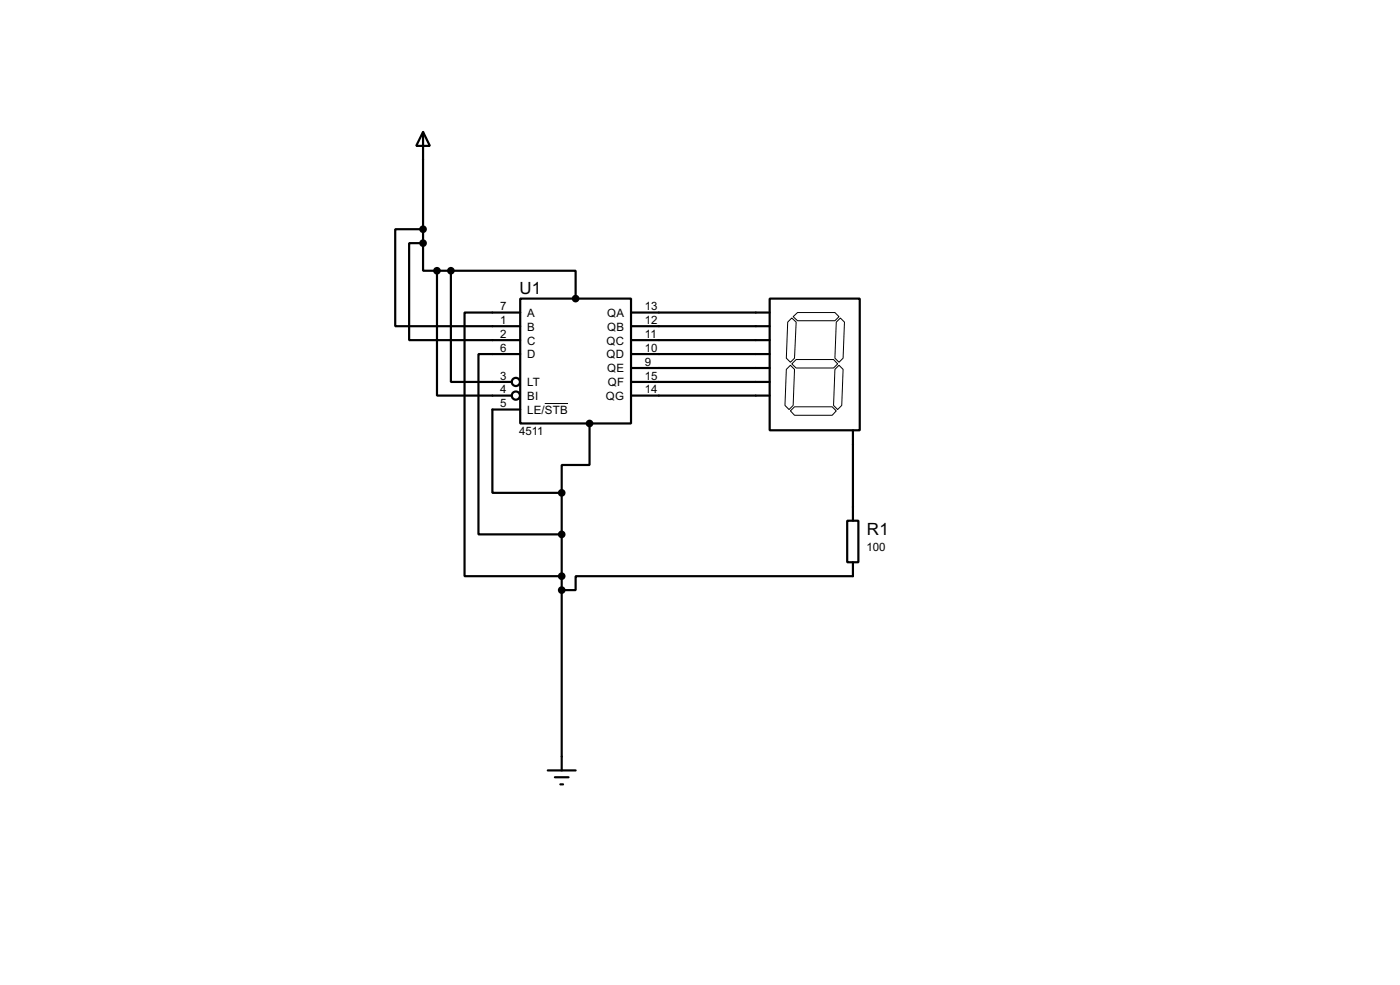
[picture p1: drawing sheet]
<svg xmlns="http://www.w3.org/2000/svg" width="256mm" height="180mm" viewBox="0 0 256 180" stroke-linecap="round" stroke-linejoin="round" font-family="sans-serif">
<g fill="none" stroke="#000" stroke-width=".4">
<path d="M77.5 24.2l1.3 2.5h-2.5zM77.5 24.2v20.3M77.5 44.5h-2.5v17.8h20.3M77.5 42h-5.1v17.7h22.9M77.5 44.5v5.1h2.6M80.1 49.6v22.8h13.7M80.1 49.6h2.5M82.6 49.6v20.3h11.2M82.6 49.6h22.9v5.1M95.3 54.7h20.3v22.8h-20.3zM95.3 57.2h-10.2v48.3h17.8M115.6 57.2h25.4"/>
<path d="M115.6 59.7h25.4M141 54.7h16.5v24.1h-16.5zM95.3 75h-5.1v15.2h12.7M95.3 64.8h-7.6v33h15.2M108 77.5v7.6h-5.1v5.1M115.6 62.3h25.4M115.6 64.8h25.4M115.6 67.4h25.4M115.6 69.9h25.4M115.6 72.4h25.4M156.3 78.8v16.5M102.9 90.2v50.8"/>
<path d="M155.2 95.3h2.1v7.6h-2.1zM156.3 102.9v2.6h-50.8v2.5h-2.6M100.4 141h5.1M101.7 142.3h2.5M102.7 143.6h.5"/>
<circle cx="94.5" cy="72.4" r=".75"/>
<circle cx="94.5" cy="69.9" r=".75"/>
</g>
<path d="M144.3 59l.8-.8 .8 .8-.3 6.6-.8 .7-.7-.7zM145.3 58l.8-.8h6.9l.7 .8-.7 .7h-6.9zM153.2 59l.8-.8 .7 .8-.2 6.6-.8 .7-.7-.7zM99.8 73.9h4.3M144.1 67.6l.7-.7 .8 .7-.3 6.6-.7 .8-.8-.8zM144.8 75.2l.8-.7h6.9l.7 .7-.7 .8h-6.9zM145.9 65.8h6.8l.8 .8-.8 .8h-6.8l-.8-.8zM153 67.6l.7-.7 .8 .7-.3 6.6-.7 .8-.8-.8z" fill="none" stroke="#000" stroke-width=".18"/>
<g fill="#000" stroke="#000" stroke-width=".4">
<circle cx="77.5" cy="44.5" r=".5"/>
<circle cx="77.5" cy="42" r=".5"/>
<circle cx="80" cy="49.6" r=".5"/>
<circle cx="82.6" cy="49.6" r=".5"/>
<circle cx="105.4" cy="54.7" r=".5"/>
<circle cx="108" cy="77.5" r=".5"/>
<circle cx="102.9" cy="90.2" r=".5"/>
<circle cx="102.9" cy="97.8" r=".5"/>
<circle cx="102.9" cy="105.5" r=".5"/>
<circle cx="102.9" cy="108" r=".5"/>
</g>
<g font-size="3.5">
<text x="95.2" y="53.9">U1</text>
<text x="158.8" y="98">R1</text>
</g>
<g font-size="2.4">
<text x="91.6" y="56.8">7</text>
<text x="91.6" y="59.3">1</text>
<text x="96.6" y="58">A</text>
<text x="111.2" y="58">QA</text>
<text x="118.2" y="56.8">13</text>
<text x="118.2" y="59.3">12</text>
<text x="91.6" y="61.9">2</text>
<text x="91.6" y="64.4">6</text>
<text x="96.6" y="60.5">B</text>
<text x="96.6" y="63.1">C</text>
<text x="96.6" y="65.6">D</text>
<text x="111.1" y="63.1">QC</text>
<text x="111.1" y="65.6">QD</text>
<text x="111.2" y="60.5">QB</text>
<text x="118.2" y="61.9">11</text>
<text x="118.2" y="64.4">10</text>
<text x="91.6" y="69.5">3</text>
<text x="91.6" y="72">4</text>
<text x="96.6" y="70.7">LT</text>
<text x="111.2" y="68.1">QE</text>
<text x="111.3" y="70.7">QF</text>
<text x="118.2" y="67">9</text>
<text x="118.2" y="69.5">15</text>
<text x="118.2" y="72">14</text>
<text x="91.6" y="74.6">5</text>
<text x="96.6" y="73.2">BI</text>
<text x="96.6" y="75.8">LE/STB</text>
<text x="111" y="73.2">QG</text>
<text x="95.1" y="79.7">4511</text>
<text x="158.8" y="100.9">100</text>
</g>
</svg>
